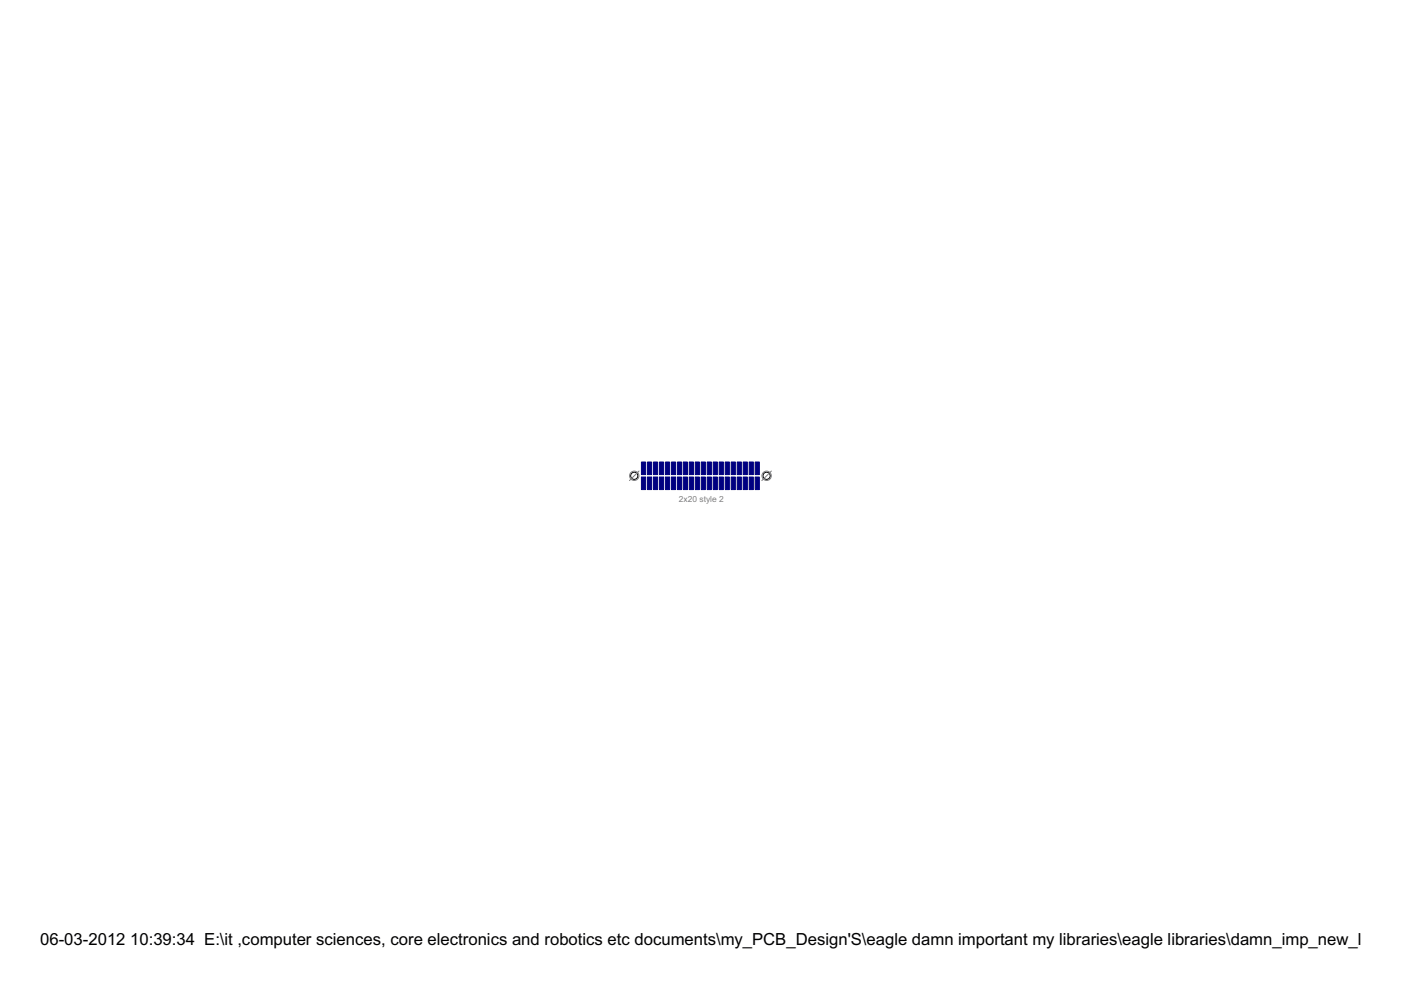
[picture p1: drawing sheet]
<svg xmlns="http://www.w3.org/2000/svg" width="297mm" height="210mm" viewBox="0 0 297 210" stroke-linecap="round" stroke-linejoin="round" font-family="sans-serif">
<g fill="#000080" stroke="#000080" stroke-width=".21">
<path d="M136 98h.9v2.6h-.9z"/>
<path d="M137.3 98h.9v2.6h-.9z"/>
<path d="M138.5 98h.9v2.6h-.9z"/>
<path d="M139.8 98h.9v2.6h-.9z"/>
<path d="M141.1 98h.9v2.6h-.9z"/>
<path d="M142.3 98h.9v2.6h-.9z"/>
<path d="M143.6 98h.9v2.6h-.9z"/>
<path d="M144.9 98h.9v2.6h-.9z"/>
<path d="M146.1 98h.9v2.6h-.9z"/>
<path d="M147.4 98h.9v2.6h-.9z"/>
<path d="M148.7 98h.9v2.6h-.9z"/>
<path d="M149.9 98h.9v2.6h-.9z"/>
<path d="M151.2 98h.9v2.6h-.9z"/>
<path d="M152.5 98h.9v2.6h-.9z"/>
<path d="M153.8 98h.8v2.6h-.8z"/>
<path d="M155 98h.9v2.6h-.9z"/>
<path d="M156.3 98h.9v2.6h-.9z"/>
<path d="M157.6 98h.9v2.6h-.9z"/>
<path d="M158.8 98h.9v2.6h-.9z"/>
<path d="M160.1 98h.9v2.6h-.9z"/>
<path d="M136 101.1h.9v2.7h-.9z"/>
<path d="M137.3 101.1h.9v2.7h-.9z"/>
<path d="M138.5 101.1h.9v2.7h-.9z"/>
<path d="M139.8 101.1h.9v2.7h-.9z"/>
<path d="M141.1 101.1h.9v2.7h-.9z"/>
<path d="M142.3 101.1h.9v2.7h-.9z"/>
<path d="M143.6 101.1h.9v2.7h-.9z"/>
<path d="M144.9 101.1h.9v2.7h-.9z"/>
<path d="M146.1 101.1h.9v2.7h-.9z"/>
<path d="M147.4 101.1h.9v2.7h-.9z"/>
<path d="M148.7 101.1h.9v2.7h-.9z"/>
<path d="M149.9 101.1h.9v2.7h-.9z"/>
<path d="M151.2 101.1h.9v2.7h-.9z"/>
<path d="M152.5 101.1h.9v2.7h-.9z"/>
<path d="M153.8 101.1h.8v2.7h-.8z"/>
<path d="M155 101.1h.9v2.7h-.9z"/>
<path d="M156.3 101.1h.9v2.7h-.9z"/>
<path d="M157.6 101.1h.9v2.7h-.9z"/>
<path d="M158.8 101.1h.9v2.7h-.9z"/>
<path d="M160.1 101.1h.9v2.7h-.9z"/>
</g>
<g fill="none" stroke="#000" stroke-width=".21">
<circle cx="134.5" cy="100.9" r=".76"/>
<circle cx="162.5" cy="100.9" r=".76"/>
</g>
<g fill="none" stroke="#808080" stroke-width=".21">
<path d="M135.5 99.9l-2 2M163.6 99.9l-2.1 2"/>
<circle cx="134.5" cy="100.9" r=".99"/>
<circle cx="162.5" cy="100.9" r=".99"/>
</g>
<g font-size="4">
<text x="8.5" y="200.4">06-03-2012</text>
<text x="27.6" y="200.4">10:39:34 E:\it ,computer sciences, core electronics and robotics etc documents\my_PCB_Design'S\eagle damn important my libraries\eagle libraries\damn_imp_new_lib_ma</text>
</g>
<text font-size="2" fill="#808080" x="144" y="106.5">2x20 style 2</text>
</svg>
